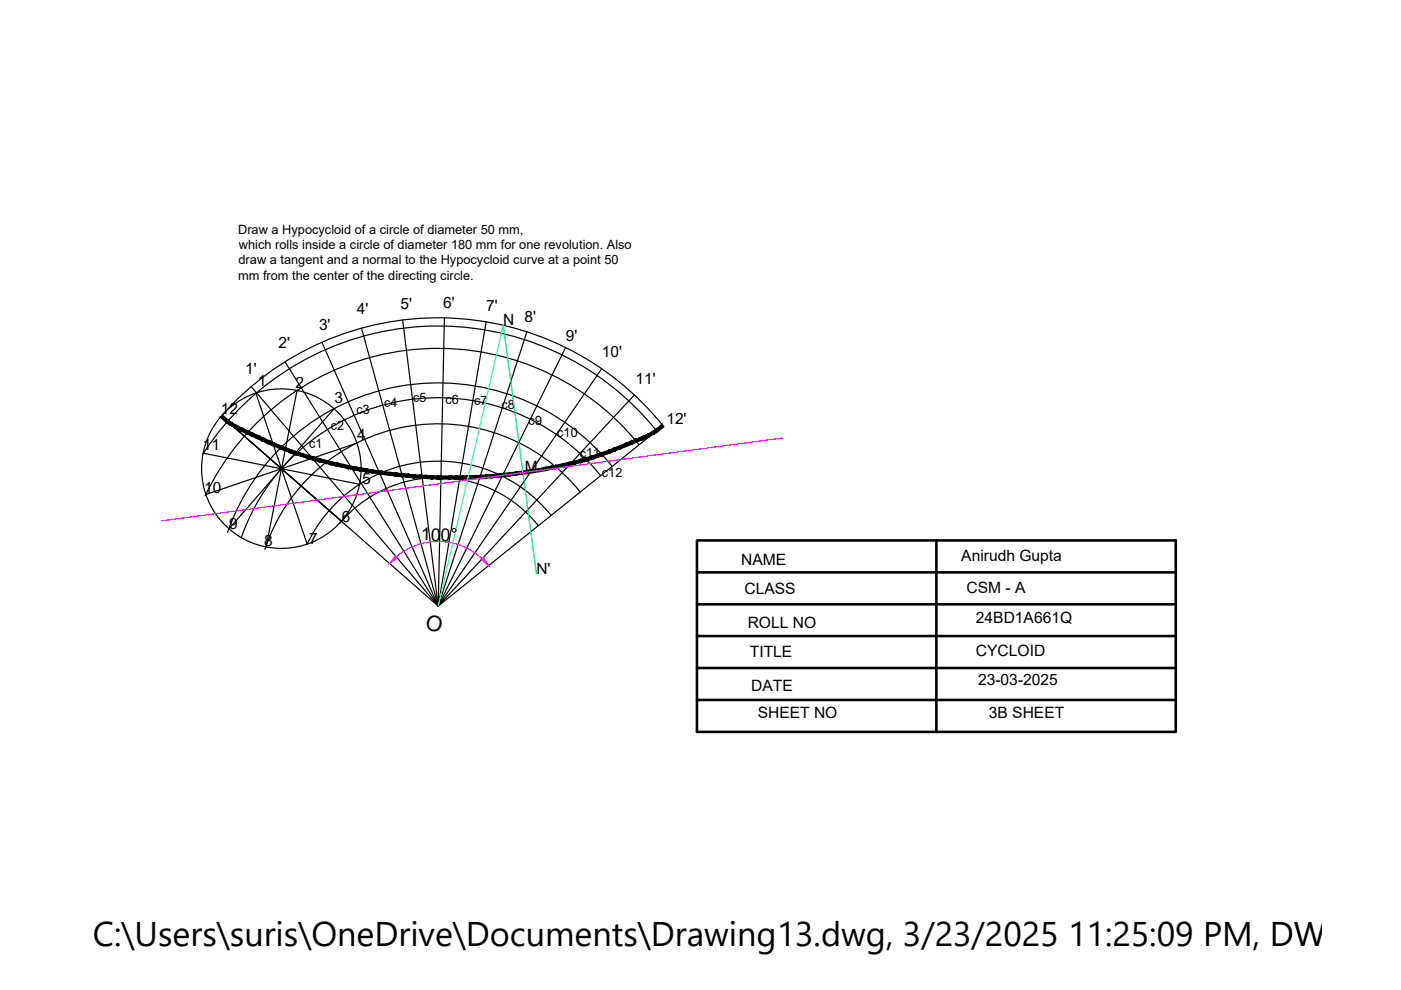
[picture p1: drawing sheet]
<svg xmlns="http://www.w3.org/2000/svg" width="297mm" height="210mm" viewBox="0 0 297 210" stroke-linecap="round" stroke-linejoin="round" font-family="sans-serif">
<!-- layer: 0 -->
<g fill="none" stroke="#000" stroke-width=".25">
<path d="M68.3 72.6l24.6 55.9-32.5-51.8M85.4 67.8l7.5 60.7-16.2-58.9M94.2 67.4l-1.3 61.1M103.1 68.2l-10.2 60.3 18.8-58.2M119.9 73.7l-27 54.8-39.6-46.5M127.6 78.2l-34.7 50.3 41.6-44.8M43.1 96.1l16.6 3.3-16 5.4M46.9 88.2a61.1 61.1 0 0 1 93.6 2M54.3 83.4l5.4 16-12.7-11.1 45.9 40.2M63 82.8l-3.3 16.6 11.2-12.8M75.7 93.9l-16 5.5 16.6 3.3M129.8 98.9a47.3 47.3 0 0 0-81.6 14"/>
<path d="M135.5 94.3a54.6 54.6 0 0 0-92 10.8M139.2 91.3a59.4 59.4 0 0 0-96.2 5M140.6 90.2l-47.7 38.3M48.5 112.1l11.2-12.7-3.3 16.6M72 111a27.2 27.2 0 0 1 42.1 .4M72.4 110.5l-12.7-11.1 5.4 16M116.8 109.2a30.7 30.7 0 0 0-51.7 6.3M123 104.3a38.6 38.6 0 0 0-66.8 12.2M127.3 100.8a44.2 44.2 0 0 0-76.1 13.2"/>
<circle cx="59.7" cy="99.4" r="16.9"/>
</g>
<path d="M47.2 88l-.5 .5 1.8 .6zM46.7 88.5l1.8 .6-.5 .5zM48.5 89.1l-.5 .5h1.1zM48 89.6h1.1l-.3 .6zM49.1 89.6l-.3 .6h1.4zM48.8 90.2h1.4l-.3 .6zM50.2 90.2l-.3 .6 1.4-.1zM49.9 90.8l1.4-.1-.3 .7zM51.3 90.7l-.3 .7h1.7zM51 91.4h1.7l-.3 .6zM52.7 91.4l-.3 .6 1.2-.2zM52.4 92l1.2-.2-.3 .6zM53.6 91.8l-.3 .6h1.5zM53.3 92.4h1.5l-.3 .6zM54.8 92.4l-.3 .6 1.5-.1zM54.5 93l1.5-.1-.3 .6zM56 92.9l-.3 .6 1.4-.1zM55.7 93.5l1.4-.1-.3 .7zM57.1 93.4l-.3 .7 1.4-.1zM56.8 94.1l1.4-.1-.2 .6zM58.2 94l-.2 .6h1.8zM58 94.6h1.8l-.3 .6zM59.8 94.6l-.3 .6 1.1-.3zM59.5 95.2l1.1-.3-.2 .6zM60.6 94.9l-.2 .6 1.4-.1zM60.4 95.5l1.4-.1-.3 .6zM61.8 95.4l-.3 .6 1.5-.2zM61.5 96l1.5-.2-.3 .6zM63 95.8l-.3 .6 1.5-.2zM62.7 96.4l1.5-.2-.2 .6zM64.2 96.2l-.2 .6 1.4-.3zM64 96.8l1.4-.3-.2 .7zM65.4 96.5l-.2 .7 1.4-.3zM65.2 97.2l1.4-.3-.2 .7zM66.6 96.9l-.2 .7 1.4-.4zM66.4 97.6l1.4-.4-.2 .7zM67.8 97.2l-.2 .7 1.8-.3zM67.6 97.9l1.8-.3-.2 .7zM69.4 97.6l-.2 .7 1.1-.4zM69.2 98.3l1.1-.4-.2 .6zM70.3 97.9l-.2 .6 1.4-.3zM70.1 98.5l1.4-.3-.1 .6zM71.5 98.2l-.1 .6 1.4-.3zM71.4 98.8l1.4-.3-.2 .6zM72.8 98.5l-.2 .6 1.4-.4zM72.6 99.1l1.4-.4-.1 .7zM74 98.7l-.1 .7 1.4-.4zM73.9 99.4l1.4-.4-.2 .6zM75.3 99l-.2 .6 1.4-.4zM75.1 99.6l1.4-.4-.1 .7zM76.5 99.2l-.1 .7 1.4-.5zM76.4 99.9l1.4-.5-.2 .7zM77.8 99.4l-.2 .7 1.4-.5zM77.6 100.1l1.4-.5-.1 .7zM79 99.6l-.1 .7 1.3-.5zM78.9 100.3l1.3-.5-.1 .7zM80.2 99.8l-.1 .7 .8-.6zM80.1 100.5l.8-.6-.1 .7zM80.9 99.9l-.1 .7 1.9-.5zM80.8 100.6l1.9-.5v.7zM82.7 100.1v.7l1.3-.5zM82.7 100.8l1.3-.5-.1 .7zM84 100.3l-.1 .7 1.4-.6zM83.9 101l1.4-.6-.1 .7zM85.3 100.4l-.1 .7 1.4-.6zM85.2 101.1l1.4-.6-.1 .7zM86.6 100.5l-.1 .7 1.3-.5zM86.5 101.2l1.3-.5-.1 .6zM87.8 100.7l-.1 .6 1.4-.6zM87.7 101.3l1.4-.6-.1 .7zM89.1 100.7l-.1 .7 1.3-.6zM89 101.4l1.3-.6v.7zM90.3 100.8v.7l1.3-.6zM90.3 101.5l1.3-.6v.6zM91.6 100.9v.6l1.3-.6zM91.6 101.5l1.3-.6v.7zM92.9 100.9v.7l.6-.7zM93.5 100.9v.7h-.6zM93.5 100.9v.7l1.9-.7zM93.5 101.6l1.9-.7v.7zM95.4 100.9v.7l1.3-.7zM95.4 101.6l1.3-.7v.7zM96.7 100.9v.7l1.2-.7zM96.7 101.6l1.2-.7 .1 .7zM97.9 100.9l.1 .7 1.2-.7zM98 101.6l1.2-.7 .1 .6zM99.2 100.9l.1 .6 1.2-.7zM99.3 101.5l1.2-.7v.7zM100.5 100.8v.7l1.3-.7zM100.5 101.5l1.3-.7v.7zM101.8 100.8v.7l1.2-.8zM101.8 101.5l1.2-.8 .1 .7zM103 100.7l.1 .7 1.2-.8zM103.1 101.4l1.2-.8v.7zM104.3 100.6v.7l1.8-.9zM104.3 101.3l1.8-.9 .1 .7zM106.1 100.4l.1 .7 .6-.7zM106.8 100.4l.1 .6-.7 .1zM106.8 100.4l.1 .6 1.2-.8zM106.9 101l1.2-.8v.7zM108.1 100.2v.7l1.2-.8zM108.1 100.9l1.2-.8 .1 .6zM109.3 100.1l.1 .6 1.2-.8zM109.4 100.7l1.2-.8 .1 .7zM110.6 99.9l.1 .7 1.1-.9zM110.7 100.6l1.1-.9 .2 .7zM111.8 99.7l.2 .7 1.1-.8zM112 100.4l1.1-.8 .1 .6zM113.1 99.6l.1 .6 1.2-.9zM113.2 100.2l1.2-.9 .1 .7zM114.4 99.3l.1 .7 1.1-.9zM114.5 100l1.1-.9 .1 .7zM115.6 99.1l.1 .7 1.2-1zM115.7 99.8l1.2-1 .1 .7zM116.9 98.8l.1 .7 .8-.8zM117.8 98.7l.1 .6-.9 .2zM117.8 98.7l.1 .6 1.4-1zM117.9 99.3l1.4-1 .2 .7zM119.3 98.3l.2 .7 1.1-1zM119.5 99l1.1-1 .1 .7zM120.6 98l.1 .7 1.1-1zM120.7 98.7l1.1-1 .2 .7zM121.8 97.7l.2 .7 1-1zM122 98.4l1-1 .2 .7zM123 97.4l.2 .7 1-1zM123.2 98.1l1-1 .2 .6zM124.2 97.1l.2 .6 1.1-1zM125.5 96.7l.2 .7-1.3 .3zM125.5 96.7l.2 .7 .9-1.1zM126.6 96.3l.3 .6-1.2 .5zM126.6 96.3l.3 .6 .6-.9zM127.5 96l.2 .6-.8 .3zM127.5 96l.2 .6 1.3-1.2zM127.7 96.6l1.3-1.2 .3 .7zM129 95.4l.3 .7 .9-1.1zM130.2 95l.3 .6-1.2 .5zM130.2 95l.3 .6 .9-1.1zM131.4 94.5l.2 .7-1.1 .4zM131.4 94.5l.2 .7 1-1.2zM132.6 94l.2 .6-1.2 .6zM132.6 94l.2 .6 1-1.1zM133.8 93.5l.2 .7-1.2 .4zM133.8 93.5l.2 .7 .7-1.1zM134.7 93.1l.3 .7-1 .4zM134.7 93.1l.3 .7 1.1-1.2zM136.1 92.6l.3 .6-1.4 .6zM136.1 92.6l.3 .6 .9-1.1zM137.3 92.1l.3 .6-1.2 .5zM137.3 92.1l.3 .6 .8-1.2zM138.4 91.5l.3 .5-1.1 .7zM138.4 91.5l.3 .5 .3-1zM139 91l.4 .6-.7 .4zM139 91l.4 .6 .9-1.7zM140.3 89.9l.5 .6-1.4 1.1z" fill="#000" stroke="#000" stroke-width=".21"/>
<path d="M106.7 69l-13.8 59.5" fill="none" stroke="#0ff" stroke-width=".25"/>
<path d="M106.7 69l7 52.7" fill="none" stroke="#0f0" stroke-width=".25"/>
<path d="M165.9 92.9l-131.6 17.5M84 118a13.7 13.7 0 0 1 18.2 .4" fill="none" stroke="#f0f" stroke-width=".25"/>
<g fill="#f0f" stroke="#f0f" stroke-width=".21">
<path d="M102 118.6l.5-.4 1.1 1.7z"/>
<path d="M83.8 117.8l.5 .5-1.7 1.2z"/>
</g>
<path d="M147.8 114.6h101.5v40.6h-101.5zM198.5 114.6v40.6M147.8 121.4h101.5M147.8 128.1h101.5M147.8 134.9h101.5M147.8 141.6h101.5M147.8 148.4h101.5" fill="none" stroke="#000" stroke-width=".55"/>
<text font-size="7.3" x="19.7" y="200.6">C:\Users\suris\OneDrive\Documents\Drawing13.dwg, 3/23/2025 11:25:09 PM, DWG To</text>
<text font-size="4.6" x="90" y="133.4" transform="rotate(13 90 133.4)">O</text>
<text font-size="3.8" x="89.2" y="114.6" transform="rotate(1 89.2 114.6)">100°</text>
<g font-size="3.3">
<text x="84.9" y="65.5">5'</text>
<text x="94" y="65.3">6'</text>
<text x="103.1" y="65.9">7'</text>
<text x="67.6" y="70">3'</text>
<text x="75.6" y="66.6">4'</text>
<text x="106.7" y="69">N 8'</text>
<text x="59" y="73.8">2'</text>
<text x="120" y="72.3">9'</text>
<text x="127.6" y="75.8">10'</text>
<text x="52" y="79.2">1'</text>
<text x="54.6" y="81.9">1</text>
<text x="62.7" y="82.2">2</text>
<text x="134.7" y="81.4">11'</text>
<text x="46.8" y="87.8">12</text>
<text x="70.9" y="85.4">3</text>
<text x="141.3" y="89.9">12'</text>
<text x="43" y="95.3">11</text>
<text x="75.7" y="93.3">4</text>
<text x="111.3" y="100.1">M</text>
<text x="43.3" y="104.5">10</text>
<text x="76.8" y="102.6">5</text>
<text x="48.6" y="112.3">9</text>
<text x="72.5" y="110.8">6</text>
<text x="56" y="115.9">8</text>
<text x="65.5" y="115.3">7</text>
<text x="157.2" y="119.7">NAME</text>
<text x="203.8" y="118.9">Anirudh Gupta</text>
<text x="113.7" y="121.7">N'</text>
<text x="157.8" y="125.9">CLASS</text>
<text x="204.9" y="125.6">CSM - A</text>
<text x="158.5" y="133.2">ROLL NO</text>
<text x="206.9" y="132.1">24BD1A661Q</text>
<text x="159" y="139.3">TITLE</text>
<text x="206.9" y="139.1">CYCLOID</text>
<text x="159.3" y="146.5">DATE</text>
<text x="207.4" y="145.2">23-03-2025</text>
<text x="160.6" y="152.1">SHEET NO</text>
<text x="209.7" y="152.3">3B SHEET</text>
</g>
<g font-size="2.7">
<text x="50.5" y="49.5">Draw a Hypocycloid of a circle of diameter 50 mm,</text>
<text x="50.7" y="52.8">which rolls inside a circle of diameter 180 mm for one revolution. Also</text>
<text x="50.5" y="59.3">mm from the center of the directing circle.</text>
<text x="50.6" y="56">draw a tangent and a normal to the Hypocycloid curve at a point 50</text>
<text x="75.6" y="87.9" transform="rotate(-2 75.6 87.9)">c3</text>
<text x="81.4" y="86.3" transform="rotate(-1 81.4 86.3)">c4</text>
<text x="87.6" y="85.3" transform="rotate(-2 87.6 85.3)">c5</text>
<text x="94.5" y="85.7" transform="rotate(-1 94.5 85.7)">c6</text>
<text x="100.5" y="85.9" transform="rotate(-1 100.5 85.9)">c7</text>
<text x="106.3" y="86.8" transform="rotate(-1 106.3 86.8)">c8</text>
<text x="65.6" y="94.9" transform="rotate(-2 65.6 94.9)">c1</text>
<text x="70.1" y="91.3" transform="rotate(-2 70.1 91.3)">c2</text>
<text x="112.1" y="90.2" transform="rotate(-2 112.1 90.2)">c9</text>
<text x="118.1" y="92.7" transform="rotate(-1 118.1 92.7)">c10</text>
<text x="122.9" y="97" transform="rotate(-1 122.9 97)">c11</text>
<text x="127.6" y="101.1" transform="rotate(-1 127.6 101.1)">c12</text>
</g>
</svg>
